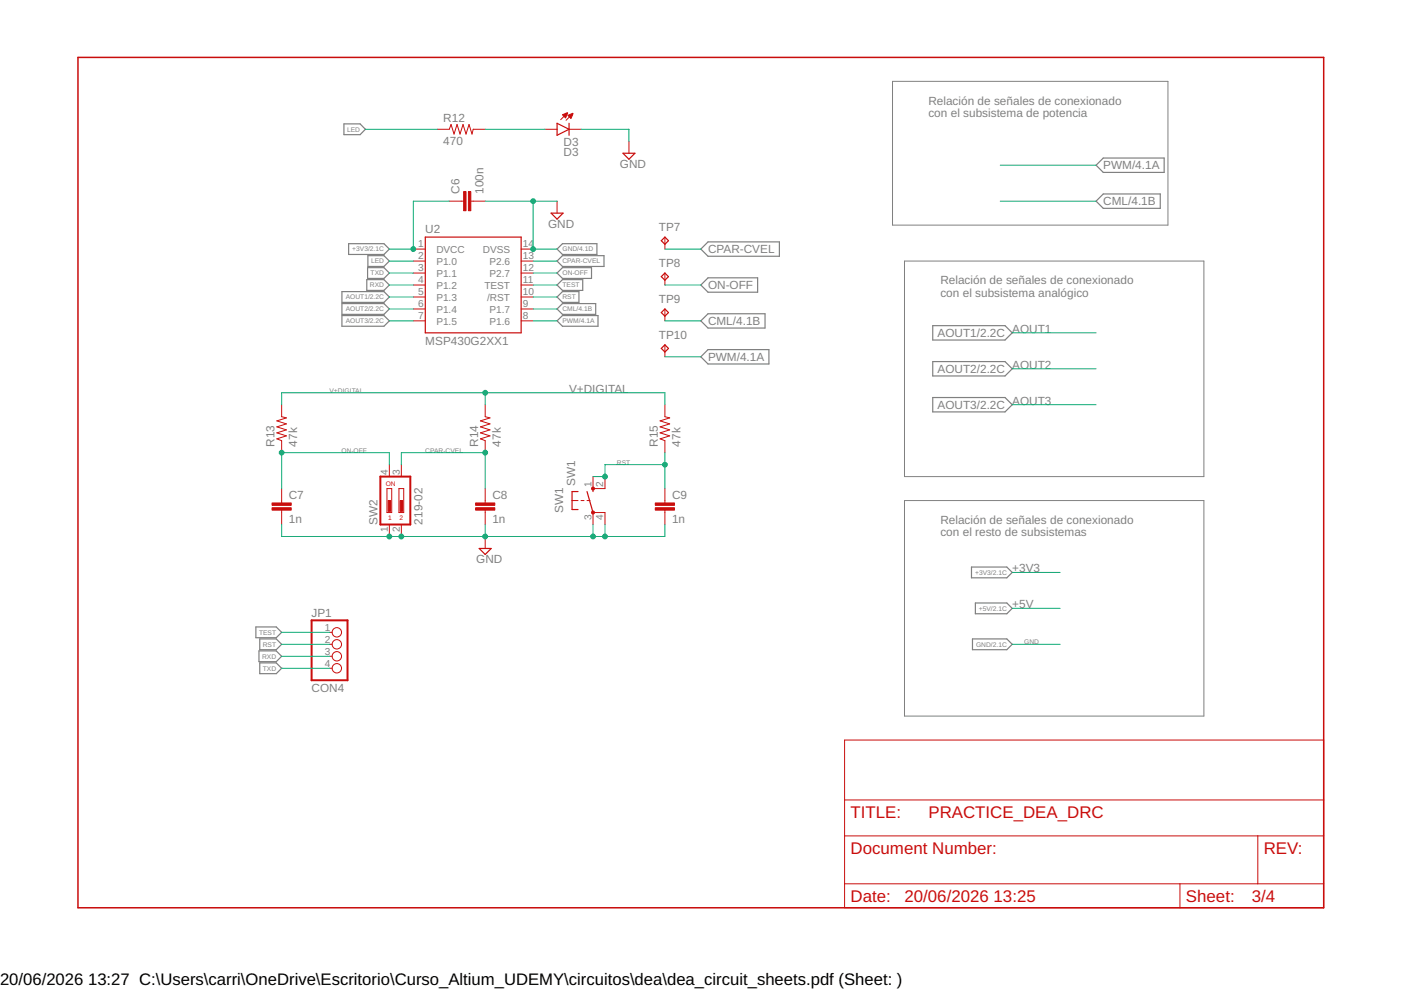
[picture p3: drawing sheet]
<svg xmlns="http://www.w3.org/2000/svg" width="297mm" height="210mm" viewBox="0 0 297 210" stroke-linecap="round" stroke-linejoin="round" font-family="sans-serif">
<path d="M189.2 17.3h58.4v30.4h-58.4zM191.8 55.4h63.4v45.6h-63.4zM191.8 106.1h63.4v45.7h-63.4z" fill="none" stroke="#808080" stroke-width=".21"/>
<g fill="none" stroke="#808080" stroke-width=".25">
<path d="M72.9 26.3h3.4l1.2 1.1-1.2 1.2h-3.4zM232.4 35l1.5-1.5h12.9v3.1h-12.9zM73.9 51.7h7.5l1.1 1.1-1.1 1.2h-7.5zM77.8 59.3h3.6l1.1 1.1-1.1 1.2h-3.6zM77.9 56.7h3.5l1.1 1.2-1.1 1.1h-3.5zM78 54.2h3.4l1.1 1.2-1.1 1.1h-3.4zM118.1 55.4l1.2-1.2h8.8v2.3h-8.8zM118.1 57.9l1.2-1.2h6.1v2.3h-6.1zM118.1 52.8l1.2-1.1h7.3v2.3h-7.3zM148.6 52.8l1.5-1.5h15.1v3h-15.1zM232.4 42.7l1.5-1.6h12.1v3.1h-12.1zM72.5 61.8h8.9l1.1 1.2-1.1 1.1h-8.9z"/>
<path d="M72.5 64.4h8.9l1.1 1.1-1.1 1.2h-8.9zM72.5 66.9h8.9l1.1 1.1-1.1 1.2h-8.9zM118.1 60.4l1.2-1.1h4.2v2.3h-4.2zM118.1 63l1.2-1.2h3.4v2.3h-3.4zM118.1 65.5l1.2-1.1h7v2.3h-7zM118.1 68l1.2-1.1h7.5v2.3h-7.5zM148.6 60.4l1.5-1.5h10.5v3.1h-10.5zM148.6 68l1.5-1.5h12.1v3.1h-12.1zM148.6 75.6l1.5-1.5h12.9v3.1h-12.9zM197.8 69h15.3l1.5 1.6-1.5 1.5h-15.3zM197.8 76.7h15.3l1.5 1.5-1.5 1.5h-15.3zM197.8 84.3h15.3l1.5 1.5-1.5 1.5h-15.3z"/>
<path d="M54.3 132.9h4.3l1.1 1.2-1.1 1.1h-4.3zM54.9 138h3.7l1.1 1.1-1.1 1.2h-3.7zM55.1 135.5h3.5l1.1 1.1-1.1 1.2h-3.5zM206 120.2h7.5l1.1 1.2-1.1 1.1h-7.5zM206.2 135.5h7.3l1.1 1.1-1.1 1.2h-7.3zM206.8 127.8h6.7l1.1 1.2-1.1 1.1h-6.7zM55.1 140.5h3.5l1.1 1.2-1.1 1.1h-3.5z"/>
</g>
<path d="M16.5 12.2h264.1v180.3h-264.1z" fill="none" stroke="#c90d0c" stroke-width=".32"/>
<g fill="none" stroke="#c90d0c" stroke-width=".21">
<path d="M92.7 27.4h2.5l.4-1 .7 2 .6-2 .6 2 .7-2 .6 2 .6-2 .7 2 .2-1h2.6M115.6 27.4h2.5M120.3 24l-1.4 1.4M120.6 27.4h2.6M121.4 24.1l-1.4 1.4M133.3 30v2.5M87.6 52.8h2.6M87.6 55.4h2.6M87.6 57.9h2.6M95.2 42.7h3.1M99.8 42.7h3.1M110.5 52.8h2.5"/>
<path d="M110.5 55.4h2.5M110.5 57.9h2.5M118.1 42.7v2.5M141 50.3v2.5M141 57.9v2.5M87.6 60.4h2.6M87.6 63h2.6M87.6 65.5h2.6M87.6 68h2.6M110.5 60.4h2.5M110.5 63h2.5M110.5 65.5h2.5"/>
<path d="M110.5 68h2.5M141 65.5v2.5M141 73.1v2.5M59.7 85.8v2.5l1 .3-2 .6 2 .7-2 .6 2 .6-2 .7 2 .6-2 .6 1 .4v2.6M82.5 98.5v2.5M85.1 98.5v2.5M102.9 85.8v2.5l1 .3-2 .6 2 .7-2 .6 2 .6-2 .7 2 .6-2 .6 1 .4v2.6M141 85.8v2.5l1 .3-2 .6 2 .7-2 .6 2 .6-2 .7 2 .6-2 .6 1 .4v2.6M59.7 103.6v3M59.7 108.2v3M82 103.6h1.1v5.1h-1.1zM82.5 111.2v2.5"/>
<path d="M84.6 103.6h1v5.1h-1zM85.1 111.2v2.5M102.9 103.6v3M102.9 108.2v3M102.9 113.7v2.6M121.3 106.1h1.3M123.2 106.1h.6M124.5 106.1h.6M125.7 111.2v-2.5h2.6v2.5M125.7 101v2.6h2.6v-2.6M141 103.6v3M141 108.2v3"/>
<path d="M69.9 134.1h.5M69.9 136.6h.5M69.9 139.1h.5M69.9 141.7h.5M179.1 156.9h101.5v35.6h-101.5zM179.1 177.2h101.5M179.1 169.6h101.5M266.7 177.2v10.2M179.1 187.4h101.5M250.2 187.4v5.1"/>
<circle cx="71.4" cy="136.6" r=".99"/>
<circle cx="71.4" cy="139.1" r=".99"/>
<circle cx="71.4" cy="134.1" r=".99"/>
<circle cx="71.4" cy="141.7" r=".99"/>
</g>
<g fill="none" stroke="#c90d0c" stroke-width=".25">
<path d="M118.1 26.1l2.5 1.3-2.5 1.3zM120.6 26.1v2.6M132.1 32.5h2.5l-1.3 1.3zM90.2 50.3h20.3v20.3h-20.3zM116.8 45.2h2.6l-1.3 1.3zM140.2 51l.8-.7 .7 .7-.7 .8zM140.2 58.7l.8-.8 .7 .8-.7 .7zM140.2 66.3l.8-.8 .7 .8-.7 .7zM140.2 73.9l.8-.8 .7 .8-.7 .7zM101.6 116.3h2.5l-1.2 1.3zM122.6 104.2h-1.3v3.8h1.3M124.5 104.2l1.2 4.5"/>
<path d="M125.7 103.6v.6"/>
</g>
<g fill="#c90d0c" stroke="#c90d0c" stroke-width=".21">
<path d="M99.3 40.6h.5v4.1h-.5z"/>
<path d="M98.3 40.6h.5v4.1h-.5z"/>
<path d="M82.3 106.1h.5v2.3h-.5z"/>
<path d="M84.8 106.1h.5v2.3h-.5z"/>
<path d="M57.7 107.7h4v.5h-4z"/>
<path d="M57.7 106.6h4v.5h-4z"/>
<path d="M100.8 107.7h4.1v.5h-4.1z"/>
<path d="M100.8 106.6h4.1v.5h-4.1z"/>
<path d="M138.9 107.7h4.1v.5h-4.1z"/>
<path d="M138.9 106.6h4.1v.5h-4.1z"/>
</g>
<g fill="#c90d0c" stroke="#c90d0c" stroke-width=".21">
<path d="M119.2 24.3l1.2-.3-.5 1z" fill-rule="evenodd"/>
<path d="M120.4 24.5l1.1-.4-.4 1z" fill-rule="evenodd"/>
<circle cx="125.7" cy="108.7" r=".33"/>
<circle cx="125.7" cy="103.6" r=".33"/>
</g>
<path d="M80.6 101h6.4v10.2h-6.4zM66.1 131.5h7.6v12.7h-7.6z" fill="none" stroke="#c90d0c" stroke-width=".42"/>
<g fill="none" stroke="#0dab76" stroke-width=".21">
<path d="M77.5 27.4h15.2M102.9 27.4h12.7M123.2 27.4h10.1v2.6M212.1 35h20.3M82.5 55.4h5.1M82.5 57.9h5.1M95.2 42.7h-7.6v10.1h-5.1M102.9 42.7h15.2M113 55.4h5.1M113 42.7v10.1h5.1M113 57.9h5.1M141 52.8h7.6"/>
<path d="M212.1 42.7h20.3M82.5 60.4h5.1M82.5 63h5.1M82.5 65.5h5.1M82.5 68h5.1M113 60.4h5.1M113 63h5.1M113 65.5h5.1M113 68h5.1M141 60.4h7.6M141 68h7.6M141 75.6h7.6"/>
<path d="M214.6 70.6h17.8M214.6 78.2h17.8M59.7 85.8v-2.5h81.3v2.5M82.5 98.5v-2.5h-22.8v7.6M85.1 98.5v-2.5h17.8v7.6M102.9 83.3v2.5M141 96v7.6M141 98.5h-12.7v2.5h-2.6M214.6 85.8h17.8M59.7 111.2v2.5h81.3v-2.5M102.9 111.2v2.5M125.7 111.2v2.5"/>
<path d="M128.3 111.2v2.5M59.7 134.1h10.2M59.7 136.6h10.2M59.7 139.1h10.2M214.6 136.6h10.2M214.6 121.4h10.2M214.6 129h10.2M59.7 141.7h10.2"/>
</g>
<g fill="#0dab76" stroke="#0dab76" stroke-width=".21">
<circle cx="102.9" cy="83.3" r=".51"/>
<circle cx="102.9" cy="96" r=".51"/>
<circle cx="59.7" cy="96" r=".51"/>
<circle cx="128.3" cy="101" r=".51"/>
<circle cx="141" cy="98.5" r=".51"/>
<circle cx="82.5" cy="113.7" r=".51"/>
<circle cx="85.1" cy="113.7" r=".51"/>
<circle cx="102.9" cy="113.7" r=".51"/>
<circle cx="125.7" cy="113.7" r=".51"/>
<circle cx="128.3" cy="113.7" r=".51"/>
<circle cx="113" cy="52.8" r=".51"/>
<circle cx="113" cy="42.7" r=".51"/>
<circle cx="87.6" cy="52.8" r=".51"/>
</g>
<g font-size="3.6" fill="#c90d0c">
<text x="180.3" y="173.4">TITLE:</text>
<text x="196.8" y="173.4">PRACTICE_DEA_DRC</text>
<text x="180.3" y="181">Document Number:</text>
<text x="267.9" y="181">REV:</text>
<text x="180.3" y="191.2">Date:</text>
<text x="191.8" y="191.2">20/06/2026</text>
<text x="210.7" y="191.2">13:25</text>
<text x="251.4" y="191.2">Sheet:</text>
<text x="265.4" y="191.2">3/4</text>
</g>
<g font-size="3.5">
<text x="0" y="208.9">20/06/2026</text>
<text x="18.7" y="208.9">13:27 C:\Users\carri\OneDrive\Escritorio\Curso_Altium_UDEMY\circuitos\dea\dea_circuit_sheets.pdf (Sheet: )</text>
</g>
<g font-size="2.5" fill="#808080">
<text x="196.8" y="22.2">Relación de señales de conexionado</text>
<text x="94" y="25.9">R12</text>
<text x="196.8" y="24.9">con el subsistema de potencia</text>
<text x="94" y="30.7">470</text>
<text x="119.5" y="33.1">D3</text>
<text x="119.5" y="31">D3</text>
<text x="131.4" y="35.7">GND</text>
<text x="233.9" y="35.9">PWM/4.1A</text>
<text x="97.4" y="41.1" transform="rotate(-90 97.4 41.1)">C6</text>
<text x="102.5" y="41.1" transform="rotate(-90 102.5 41.1)">100n</text>
<text x="233.9" y="43.5">CML/4.1B</text>
<text x="90.2" y="49.5">U2</text>
<text x="116.2" y="48.4">GND</text>
<text x="139.7" y="49">TP7</text>
<text x="150.1" y="53.7">CPAR-CVEL</text>
<text x="139.7" y="56.6">TP8</text>
<text x="139.7" y="64.2">TP9</text>
<text x="150.1" y="61.3">ON-OFF</text>
<text x="199.4" y="60.3">Relación de señales de conexionado</text>
<text x="199.4" y="63">con el subsistema analógico</text>
<text x="139.7" y="71.8">TP10</text>
<text x="150.1" y="68.9">CML/4.1B</text>
<text x="198.8" y="71.5">AOUT1/2.2C</text>
<text x="214.6" y="70.6">AOUT1</text>
<text x="90.2" y="73.1">MSP430G2XX1</text>
<text x="150.1" y="76.5">PWM/4.1A</text>
<text x="120.7" y="83.3">V+DIGITAL</text>
<text x="198.8" y="79.1">AOUT2/2.2C</text>
<text x="214.6" y="78.2">AOUT2</text>
<text x="198.8" y="86.7">AOUT3/2.2C</text>
<text x="214.6" y="85.8">AOUT3</text>
<text x="58.2" y="94.7" transform="rotate(-90 58.2 94.7)">R13</text>
<text x="63" y="94.7" transform="rotate(-90 63 94.7)">47k</text>
<text x="101.4" y="94.7" transform="rotate(-90 101.4 94.7)">R14</text>
<text x="106.2" y="94.7" transform="rotate(-90 106.2 94.7)">47k</text>
<text x="139.5" y="94.7" transform="rotate(-90 139.5 94.7)">R15</text>
<text x="144.3" y="94.7" transform="rotate(-90 144.3 94.7)">47k</text>
<text x="61.2" y="105.7">C7</text>
<text x="104.4" y="105.7">C8</text>
<text x="121.9" y="103" transform="rotate(-90 121.9 103)">SW1</text>
<text x="142.5" y="105.7">C9</text>
<text x="61.2" y="110.8">1n</text>
<text x="80" y="111.2" transform="rotate(-90 80 111.2)">SW2</text>
<text x="89.5" y="111.2" transform="rotate(-90 89.5 111.2)">219-02</text>
<text x="104.4" y="110.8">1n</text>
<text x="119.4" y="108.7" transform="rotate(-90 119.4 108.7)">SW1</text>
<text x="142.5" y="110.8">1n</text>
<text x="199.4" y="111.1">Relación de señales de conexionado</text>
<text x="199.4" y="113.7">con el resto de subsistemas</text>
<text x="101" y="119.5">GND</text>
<text x="214.6" y="121.4">+3V3</text>
<text x="66.1" y="130.9">JP1</text>
<text x="214.6" y="129">+5V</text>
<text x="66.1" y="146.8">CON4</text>
</g>
<g font-size="2.1" fill="#808080">
<text x="88.6" y="52.4">1</text>
<text x="92.5" y="53.6">DVCC</text>
<text x="102.4" y="53.6">DVSS</text>
<text x="110.9" y="52.4">14</text>
<text x="88.6" y="55">2</text>
<text x="88.6" y="57.5">3</text>
<text x="92.5" y="56.1">P1.0</text>
<text x="92.5" y="58.6">P1.1</text>
<text x="103.8" y="58.6">P2.7</text>
<text x="103.8" y="56.1">P2.6</text>
<text x="110.9" y="57.5">12</text>
<text x="110.9" y="55">13</text>
<text x="88.6" y="60.1">4</text>
<text x="88.6" y="62.6">5</text>
<text x="88.6" y="65.1">6</text>
<text x="92.5" y="61.2">P1.2</text>
<text x="92.5" y="63.7">P1.3</text>
<text x="102.7" y="61.2">TEST</text>
<text x="103.3" y="63.7">/RST</text>
<text x="110.9" y="65.1">9</text>
<text x="110.9" y="62.6">10</text>
<text x="110.9" y="60.1">11</text>
<text x="88.6" y="67.7">7</text>
<text x="92.5" y="66.3">P1.4</text>
<text x="92.5" y="68.8">P1.5</text>
<text x="103.8" y="68.8">P1.6</text>
<text x="103.8" y="66.3">P1.7</text>
<text x="110.9" y="67.7">8</text>
<text x="82.2" y="100.7" transform="rotate(-90 82.2 100.7)">4</text>
<text x="84.7" y="100.7" transform="rotate(-90 84.7 100.7)">3</text>
<text x="125.4" y="103.2" transform="rotate(-90 125.4 103.2)">1</text>
<text x="127.9" y="103.2" transform="rotate(-90 127.9 103.2)">2</text>
<text x="82.2" y="112.7" transform="rotate(-90 82.2 112.7)">1</text>
<text x="84.7" y="112.7" transform="rotate(-90 84.7 112.7)">2</text>
<text x="125.4" y="110.2" transform="rotate(-90 125.4 110.2)">3</text>
<text x="127.9" y="110.2" transform="rotate(-90 127.9 110.2)">4</text>
<text x="68.9" y="133.7">1</text>
<text x="68.9" y="136.2">2</text>
<text x="68.9" y="138.8">3</text>
<text x="68.9" y="141.3">4</text>
</g>
<g font-size="1.4" fill="#808080">
<text x="73.6" y="27.9">LED</text>
<text x="74.7" y="53.3">+3V3/2.1C</text>
<text x="119.3" y="53.3">GND/4.1D</text>
<text x="78.6" y="58.4">TXD</text>
<text x="78.7" y="55.9">LED</text>
<text x="119.3" y="55.9">CPAR-CVEL</text>
<text x="119.3" y="58.4">ON-OFF</text>
<text x="73.3" y="63.5">AOUT1/2.2C</text>
<text x="78.4" y="60.9">RXD</text>
<text x="119.3" y="60.9">TEST</text>
<text x="119.3" y="63.5">RST</text>
<text x="73.3" y="66">AOUT2/2.2C</text>
<text x="73.3" y="68.5">AOUT3/2.2C</text>
<text x="119.3" y="66">CML/4.1B</text>
<text x="119.3" y="68.5">PWM/4.1A</text>
<text x="69.9" y="83.3">V+DIGITAL</text>
<text x="72.4" y="96">ON-OFF</text>
<text x="90.2" y="96">CPAR-CVEL</text>
<text x="130.8" y="98.5">RST</text>
<text x="206.7" y="121.9">+3V3/2.1C</text>
<text x="207.5" y="129.5">+5V/2.1C</text>
<text x="54.9" y="134.6">TEST</text>
<text x="55.7" y="137.1">RST</text>
<text x="207" y="137.1">GND/2.1C</text>
<text x="217.2" y="136.6">GND</text>
<text x="55.6" y="139.7">RXD</text>
<text x="55.7" y="142.2">TXD</text>
</g>
<g font-size="1.4" fill="#c90d0c">
<text x="81.8" y="103.1">ON</text>
<text x="82.3" y="110.2">1</text>
<text x="84.7" y="110.2">2</text>
</g>
</svg>
